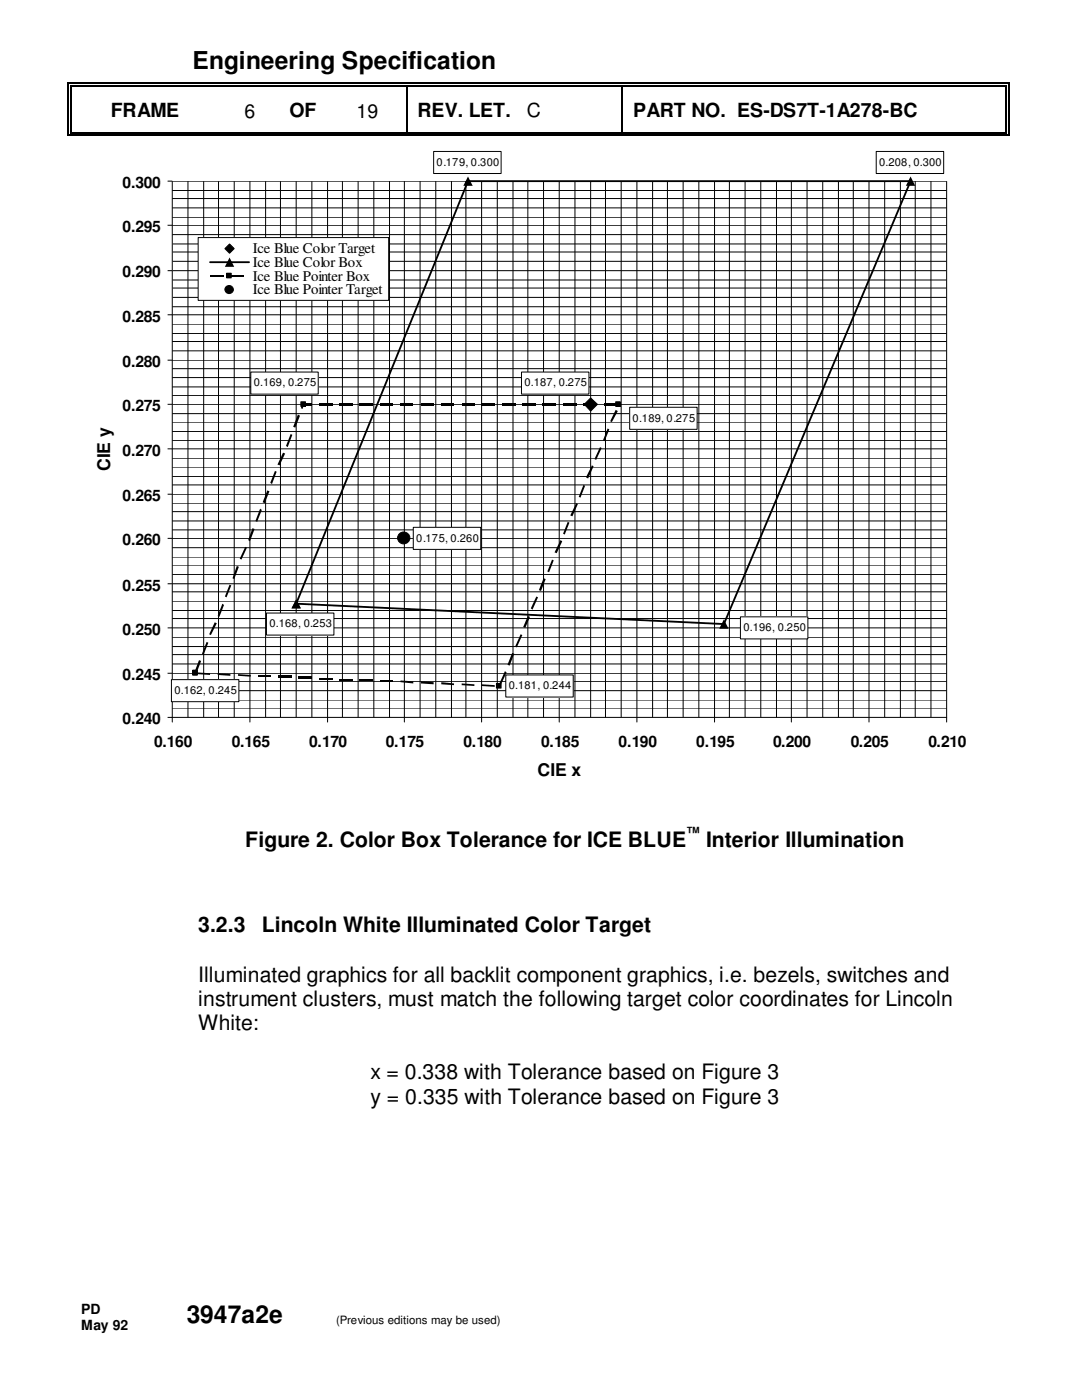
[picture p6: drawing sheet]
<svg xmlns="http://www.w3.org/2000/svg" width="216mm" height="279mm" viewBox="0 0 216 279" stroke-linecap="round" stroke-linejoin="round" font-family="sans-serif">
<g fill="#000">
<path d="M13.5 16.5h.2v.8h-.2zM13.5 16.5h.7v.3h-.7zM14 17h.2v.3h-.2zM14.2 16.5h.8v.3h-.8zM14.2 17h.8v.3h-.8zM44.1 16.5h.8v.3h-.8zM44.1 17h.8v.3h-.8zM55.6 16.5h.8v.3h-.8zM55.6 17h.8v.3h-.8zM65.3 16.5h.7v.3h-.7zM65.3 17h.7v.3h-.7zM81.1 16.5h.8v.3h-.8z"/>
<path d="M81.1 17h.8v.3h-.8zM124 16.5h.8v.3h-.8zM124 17h.8v.3h-.8zM200.7 16.5h.7v.3h-.7zM200.7 17h.2v.3h-.2zM201.2 16.5h.2v.8h-.2zM13.5 26.3h.2v.8h-.2zM13.5 26.8h.7v.3h-.7zM14 26.3h.2v.3h-.2zM43.9 26.3h.7v.3h-.7zM43.9 26.8h.7v.3h-.7zM55.4 26.3h.7v.3h-.7z"/>
<path d="M55.4 26.8h.7v.3h-.7zM65 26.3h.8v.3h-.8zM65 26.8h.8v.3h-.8zM81.1 26.3h.8v.3h-.8zM81.1 26.8h.8v.3h-.8zM124 26.3h.8v.3h-.8zM124 26.8h.8v.3h-.8zM200.7 26.8h.7v.3h-.7zM200.7 26.3h.2v.3h-.2zM201.2 26.3h.2v.8h-.2z"/>
</g>
<g fill="none" stroke="#000" stroke-width=".25">
<path d="M13.6 17.3v9M14.1 17.3v9M15 16.6h29.1M15 17.1h29.1M44.9 16.6h10.7M44.9 17.1h10.7M56.4 16.6h8.9M56.4 17.1h8.9M66 16.6h15.1M66 17.1h15.1M81.2 17.3v9M81.9 16.6h42.1"/>
<path d="M81.9 17.1h42.1M124.2 17.3v9M124.8 16.6h75.9M124.8 17.1h75.9M200.8 17.3v9M201.3 17.3v9M14.2 27h29.9M14.2 26.5h29.9M44.6 27h11M44.6 26.5h11M56.1 27h9.2M56.1 26.5h9.2"/>
<path d="M65.8 27h15.3M65.8 26.5h15.3M81.9 27h42.1M81.9 26.5h42.1M124.8 27h75.9M124.8 26.5h75.9"/>
</g>
<path d="M15 28.4h188.5v131.2h-188.5z" fill-rule="evenodd" fill="#fff"/>
<g fill="none" stroke="#000" stroke-width=".2">
<path d="M33.4 36.2h155.5v107.9M34.4 36.2v107.9M34.4 39.6h154.5M34.4 38h154.5M37.5 36.2v107M40.6 36.2v107M43.6 36.2v107M46.7 36.2v107M49.9 36.2v107.9M53 36.2v107M56 36.2v107M59.1 36.2v107"/>
<path d="M62.2 36.2v107M65.4 36.2v107.9M68.3 36.2v107M71.5 36.2v107M74.6 36.2v107M77.7 36.2v107M80.7 36.2v107.9M83.8 36.2v107M87 36.2v107M90.1 36.2v107M93 36.2v107M96.1 36.2v107.9"/>
<path d="M99.2 36.2v107M102.4 36.2v107M105.3 36.2v107M108.5 36.2v107M111.6 36.2v107.9M114.7 36.2v107M117.9 36.2v107M120.8 36.2v107M124 36.2v107M127.1 36.2v107.9M130.2 36.2v107M133.2 36.2v107"/>
<path d="M136.3 36.2v107M139.4 36.2v107M142.6 36.2v107.9M145.5 36.2v107M148.7 36.2v107M151.8 36.2v107M154.9 36.2v107M157.9 36.2v107.9M161 36.2v107M164.2 36.2v107M167.3 36.2v107M170.3 36.2v107"/>
<path d="M173.4 36.2v107.9M176.5 36.2v107M179.7 36.2v107M182.6 36.2v107M185.8 36.2v107M33.4 54h155.5M33.4 45h155.5M34.4 59.4h154.5M34.4 57.5h154.5M34.4 55.9h154.5M34.4 52.2h154.5M34.4 50.3h154.5"/>
<path d="M34.4 48.7h154.5M34.4 46.8h154.5M34.4 43.3h154.5M34.4 41.5h154.5M33.4 71.9h155.5M33.4 62.8h155.5M34.4 78.9h154.5M34.4 77.2h154.5M34.4 75.4h154.5M34.4 73.6h154.5M34.4 70h154.5M34.4 68.2h154.5"/>
<path d="M34.4 66.5h154.5M34.4 64.7h154.5M34.4 61.2h154.5M117.9 79.4l1.3 1.3-1.3 1.3-1.3-1.3zM33.4 98.6h155.5M33.4 89.6h155.5M33.4 80.7h155.5M34.4 96.8h154.5M34.4 95.1h154.5M34.4 93.2h154.5M34.4 91.4h154.5M34.4 87.9h154.5"/>
<path d="M34.4 86.1h154.5M34.4 84.2h154.5M34.4 82.6h154.5M60 80.2h1v.9h-1zM122.9 80.2h.9v.9h-.9zM33.4 116.5h155.5M33.4 107.4h155.5M34.4 120h154.5M34.4 118.1h154.5M34.4 114.6h154.5M34.4 112.8h154.5M34.4 111.2h154.5"/>
<path d="M34.4 109.3h154.5M34.4 105.7h154.5M34.4 104h154.5M34.4 102.1h154.5M34.4 100.4h154.5M33.4 134.4h155.5M33.4 125.3h155.5M34.4 139.7h154.5M34.4 137.8h154.5M34.4 136h154.5M34.4 132.5h154.5M34.4 130.6h154.5"/>
<path d="M34.4 129h154.5M34.4 127.2h154.5M34.4 123.4h154.5M34.4 121.8h154.5M38.4 133.8h1v.9h-1zM99.1 136.4h.9v.9h-.9zM33.4 143.2h155.5M34.4 141.3h154.5"/>
<circle cx="80.6" cy="107.4" r="1.21"/>
</g>
<path d="M93.4 36.2h88.3l-37.3 88.3-85.3-4z" fill="none" stroke="#000" stroke-width=".37"/>
<g fill="#000">
<path d="M93.4 35.2l.9 1.9h-1.8zM181.7 35.2l.9 1.9h-1.8zM54.9 94l.3 .1-.9 2.5-.4-.2zM56.5 90.3l.4 .2-1.1 2.4-.4-.2zM58 86.6l.3 .2-.9 2.4-.3-.2zM59.4 82.7l.5 .3-1 2.3-.4-.1zM60.4 80.5l.3 .2-.3 .9-.4-.2zM116.4 96.8l.4 .1-1 2.4-.3-.2zM118.1 92.9l.3 .1-1.1 2.5-.4-.2zM119.7 89.2l.4 .2-1.1 2.4-.4-.2zM121.2 85.5l.4 .2-1 2.4-.3-.2zM122.9 81.8l.4 .2-1.2 2.2-.3-.1z"/>
<path d="M45.8 116.7l.3 .1-.9 2.4-.3-.2zM47.2 112.9l.5 .2-1 2.5-.3-.2zM48.9 109.1l.4 .2-1.1 2.4-.4-.2zM50.4 105.4l.4 .2-.9 2.4-.4-.2zM51.9 101.5l.3 .3-.9 2.3-.3-.1zM53.3 97.9l.5 .1-1 2.4-.4-.2zM59.1 119.6l.9 1.8h-1.8zM107 119l.4 .2-1.1 2.5-.4-.3zM108.5 115.4l.4 .2-1 2.3-.4-.1zM110.2 111.7l.3 .1-.9 2.4-.4-.2zM111.8 107.8l.4 .2-1.1 2.4-.4-.2zM113.3 104.1l.3 .2-.9 2.4-.3-.2z"/>
<path d="M115 100.4l.3 .2-1.1 2.4-.4-.1zM39.7 131.7l.4 .2-.9 2.5-.4-.2zM41.2 128.1l.4 .2-1 2.3-.3-.1zM42.8 124.2l.5 .2-1.2 2.3-.4-.1zM39.4 134.2l2.5 .2v.3l-2.5-.2zM44.4 120.5l.3 .2-.9 2.4-.4-.2zM43.4 134.4l2.6 .1v.4l-2.6-.2zM47.5 134.5l2.5 .2v.3l-2.5-.1zM79.9 135.8l2.6 .2v.4l-2.6-.3zM84 136l2.5 .1v.5l-2.5-.2zM88.1 136.1l2.5 .3v.3l-2.5-.1zM92.1 136.4l2.6 .2v.3l-2.6-.2z"/>
<path d="M96.1 136.6l2.6 .1v.4l-2.6-.2zM100.8 133.9l.3 .3-1.1 2.4-.3-.2zM102.2 130.3l.4 .2-.9 2.3-.4-.1zM103.9 126.6l.3 .1-1.1 2.5-.3-.2zM105.3 122.9l.4 .2-.9 2.2-.4-.2zM144.4 123.6l1 1.9h-1.9z"/>
<path d="M117.9 79.4l1.3 1.3-1.3 1.3-1.3-1.3z" fill-rule="evenodd"/>
<path d="M60 80.2h1v.9h-1z" fill-rule="evenodd"/>
<path d="M60.5 80.5h1.7v.4h-1.7z" fill-rule="evenodd"/>
<path d="M122.9 80.2h.9v.9h-.9z" fill-rule="evenodd"/>
<path d="M38.4 133.8h1v.9h-1z" fill-rule="evenodd"/>
<path d="M38.4 133.8h1v.9h-1z" fill-rule="evenodd"/>
<path d="M99.1 136.4h.9v.9h-.9z" fill-rule="evenodd"/>
<circle cx="80.6" cy="107.4" r="1.21"/>
</g>
<g fill="none" stroke="#000" stroke-width=".42">
<path d="M63.7 80.7h2.6M67.7 80.7h2.7M71.8 80.7h2.6M75.9 80.7h2.5M79.9 80.7h2.6M84 80.7h2.5M88.1 80.7h2.5M92.1 80.7h2.6M96.1 80.7h2.6M100.2 80.7h2.6M104.2 80.7h2.6M108.3 80.7h2.6"/>
<path d="M112.4 80.7h2.6M116.4 80.7h2.6M120.5 80.7h2.5M55.5 135.1h2.7M59.6 135.3h2.6"/>
</g>
<path d="M51.6 134.9h2.5M63.7 135.5h2.6M67.7 135.6h2.7M71.8 135.8h2.6M75.9 136h2.5" fill="none" stroke="#000" stroke-width=".34"/>
<path d="M174.8 30.2h13.5v4.4h-13.5z" fill-rule="evenodd" fill="#fff"/>
<path d="M174.8 30.2h13.5v4.4h-13.5z" fill="none" stroke="#000" stroke-width=".2"/>
<path d="M86.5 30.2h13.5v4.4h-13.5z" fill-rule="evenodd" fill="#fff"/>
<path d="M86.5 30.2h13.5v4.4h-13.5z" fill="none" stroke="#000" stroke-width=".2"/>
<path d="M100.9 134.7h13.5v4.4h-13.5z" fill-rule="evenodd" fill="#fff"/>
<path d="M100.9 134.7h13.5v4.4h-13.5z" fill="none" stroke="#000" stroke-width=".2"/>
<path d="M82.5 105.2h13.4v4.4h-13.4z" fill-rule="evenodd" fill="#fff"/>
<path d="M82.5 105.2h13.4v4.4h-13.4z" fill="none" stroke="#000" stroke-width=".2"/>
<path d="M104.1 74.3h13.4v4.4h-13.4z" fill-rule="evenodd" fill="#fff"/>
<path d="M104.1 74.3h13.4v4.4h-13.4z" fill="none" stroke="#000" stroke-width=".2"/>
<path d="M147.7 123.1h13.5v4.4h-13.5z" fill-rule="evenodd" fill="#fff"/>
<path d="M147.7 123.1h13.5v4.4h-13.5z" fill="none" stroke="#000" stroke-width=".2"/>
<path d="M53.2 122.3h13.4v4.4h-13.4z" fill-rule="evenodd" fill="#fff"/>
<path d="M53.2 122.3h13.4v4.4h-13.4z" fill="none" stroke="#000" stroke-width=".2"/>
<path d="M125.6 81.3h13.5v4.4h-13.5z" fill-rule="evenodd" fill="#fff"/>
<path d="M125.6 81.3h13.5v4.4h-13.5z" fill="none" stroke="#000" stroke-width=".2"/>
<path d="M50 74.3h13.5v4.4h-13.5z" fill-rule="evenodd" fill="#fff"/>
<path d="M50 74.3h13.5v4.4h-13.5z" fill="none" stroke="#000" stroke-width=".2"/>
<path d="M34.2 135.6h13.5v4.4h-13.5z" fill-rule="evenodd" fill="#fff"/>
<path d="M34.2 135.6h13.5v4.4h-13.5z" fill="none" stroke="#000" stroke-width=".2"/>
<path d="M39.5 47.4h38.1v12.5h-38.1z" fill-rule="evenodd" fill="#fff"/>
<g fill="none" stroke="#000" stroke-width=".2">
<path d="M39.5 47.4h38.1v12.5h-38.1zM45.2 54.5h.9v1h-.9zM45.8 48.7l.9 .9-.9 .9-.9-.9z"/>
<circle cx="45.7" cy="57.8" r=".83"/>
</g>
<g fill="#000">
<path d="M45.8 51.4l.9 1.9h-1.8z"/>
<path d="M45.2 54.5h.9v1h-.9z" fill-rule="evenodd"/>
<path d="M45.8 48.7l.9 .9-.9 .9-.9-.9z" fill-rule="evenodd"/>
<circle cx="45.7" cy="57.8" r=".83"/>
</g>
<path d="M41.9 52.3h7.8" fill="none" stroke="#000" stroke-width=".37"/>
<path d="M41.9 55.1h2.6M46 55.1h2.6" fill="none" stroke="#000" stroke-width=".34"/>
<g font-size="4.9">
<text x="38.4" y="13.7">Engineering Specification</text>
<text x="37.3" y="264.1">3947a2e</text>
</g>
<g font-size="4.2">
<text x="48.9" y="169.1">Figure 2. Color Box Tolerance for ICE BLUE</text>
<text x="140.9" y="169.1">Interior Illumination</text>
<text x="39.5" y="186.1">3.2.3</text>
<text x="52.2" y="186.1">Lincoln White Illuminated Color Target</text>
<text x="39.5" y="195.9">Illuminated graphics for all backlit component graphics, i.e. bezels, switches and</text>
<text x="39.5" y="200.8">instrument clusters, must match the following target color coordinates for Lincoln</text>
<text x="39.5" y="205.7">White:</text>
<text x="73.9" y="215.4">x = 0.338 with Tolerance based on Figure 3</text>
<text x="73.9" y="220.3">y = 0.335 with Tolerance based on Figure 3</text>
</g>
<g font-size="3.9">
<text x="22.1" y="23.4">FRAME</text>
<text x="48.8" y="23.5">6</text>
<text x="57.7" y="23.4">OF</text>
<text x="71.1" y="23.5">19</text>
<text x="83.3" y="23.4">REV. LET.</text>
<text x="105.2" y="23.4">C</text>
<text x="126.3" y="23.4">PART NO. ES-DS7T-1A278-BC</text>
</g>
<g font-size="3.5">
<text x="22" y="94.1" transform="rotate(-90 22 94.1)">CIE y</text>
<text x="107.3" y="154.8">CIE x</text>
</g>
<g font-size="3.1">
<text x="24.5" y="37.5">0.300</text>
<text x="24.5" y="46.3">0.295</text>
<text x="24.5" y="55.4">0.290</text>
<text x="24.5" y="64.2">0.285</text>
<text x="24.5" y="73.2">0.280</text>
<text x="24.5" y="82">0.275</text>
<text x="24.5" y="90.9">0.270</text>
<text x="24.5" y="99.9">0.265</text>
<text x="24.5" y="108.8">0.260</text>
<text x="24.5" y="117.9">0.255</text>
<text x="24.5" y="126.7">0.250</text>
<text x="24.5" y="135.7">0.245</text>
<text x="24.5" y="144.5">0.240</text>
<text x="30.7" y="149.1">0.160</text>
<text x="46.2" y="149.1">0.165</text>
<text x="61.7" y="149.1">0.170</text>
<text x="77" y="149.1">0.175</text>
<text x="92.5" y="149.1">0.180</text>
<text x="108" y="149.1">0.185</text>
<text x="123.4" y="149.1">0.190</text>
<text x="138.9" y="149.1">0.195</text>
<text x="154.3" y="149.1">0.200</text>
<text x="169.8" y="149.1">0.205</text>
<text x="185.3" y="149.1">0.210</text>
</g>
<g font-size="2.9">
<text x="50.5" y="50.5">Ice Blue Color Target</text>
<text x="50.5" y="53.3">Ice Blue Color Box</text>
<text x="50.5" y="56">Ice Blue Pointer Box</text>
<text x="50.5" y="58.8">Ice Blue Pointer Target</text>
</g>
<g font-size="2.8">
<text x="136.9" y="167.1">™</text>
<text x="16.2" y="262.2">PD</text>
<text x="16.2" y="265.4">May 92</text>
</g>
<text font-size="2.3" x="67.1" y="264.3">(Previous editions may be used)</text>
<g font-size="2.2">
<text x="87.1" y="33.1">0.179, 0.300</text>
<text x="175.4" y="33.1">0.208, 0.300</text>
<text x="50.6" y="77.1">0.169, 0.275</text>
<text x="104.6" y="77.1">0.187, 0.275</text>
<text x="126.2" y="84.2">0.189, 0.275</text>
<text x="83.1" y="108.1">0.175, 0.260</text>
<text x="53.8" y="125.2">0.168, 0.253</text>
<text x="148.3" y="126">0.196, 0.250</text>
<text x="101.5" y="137.6">0.181, 0.244</text>
<text x="34.8" y="138.5">0.162, 0.245</text>
</g>
</svg>
